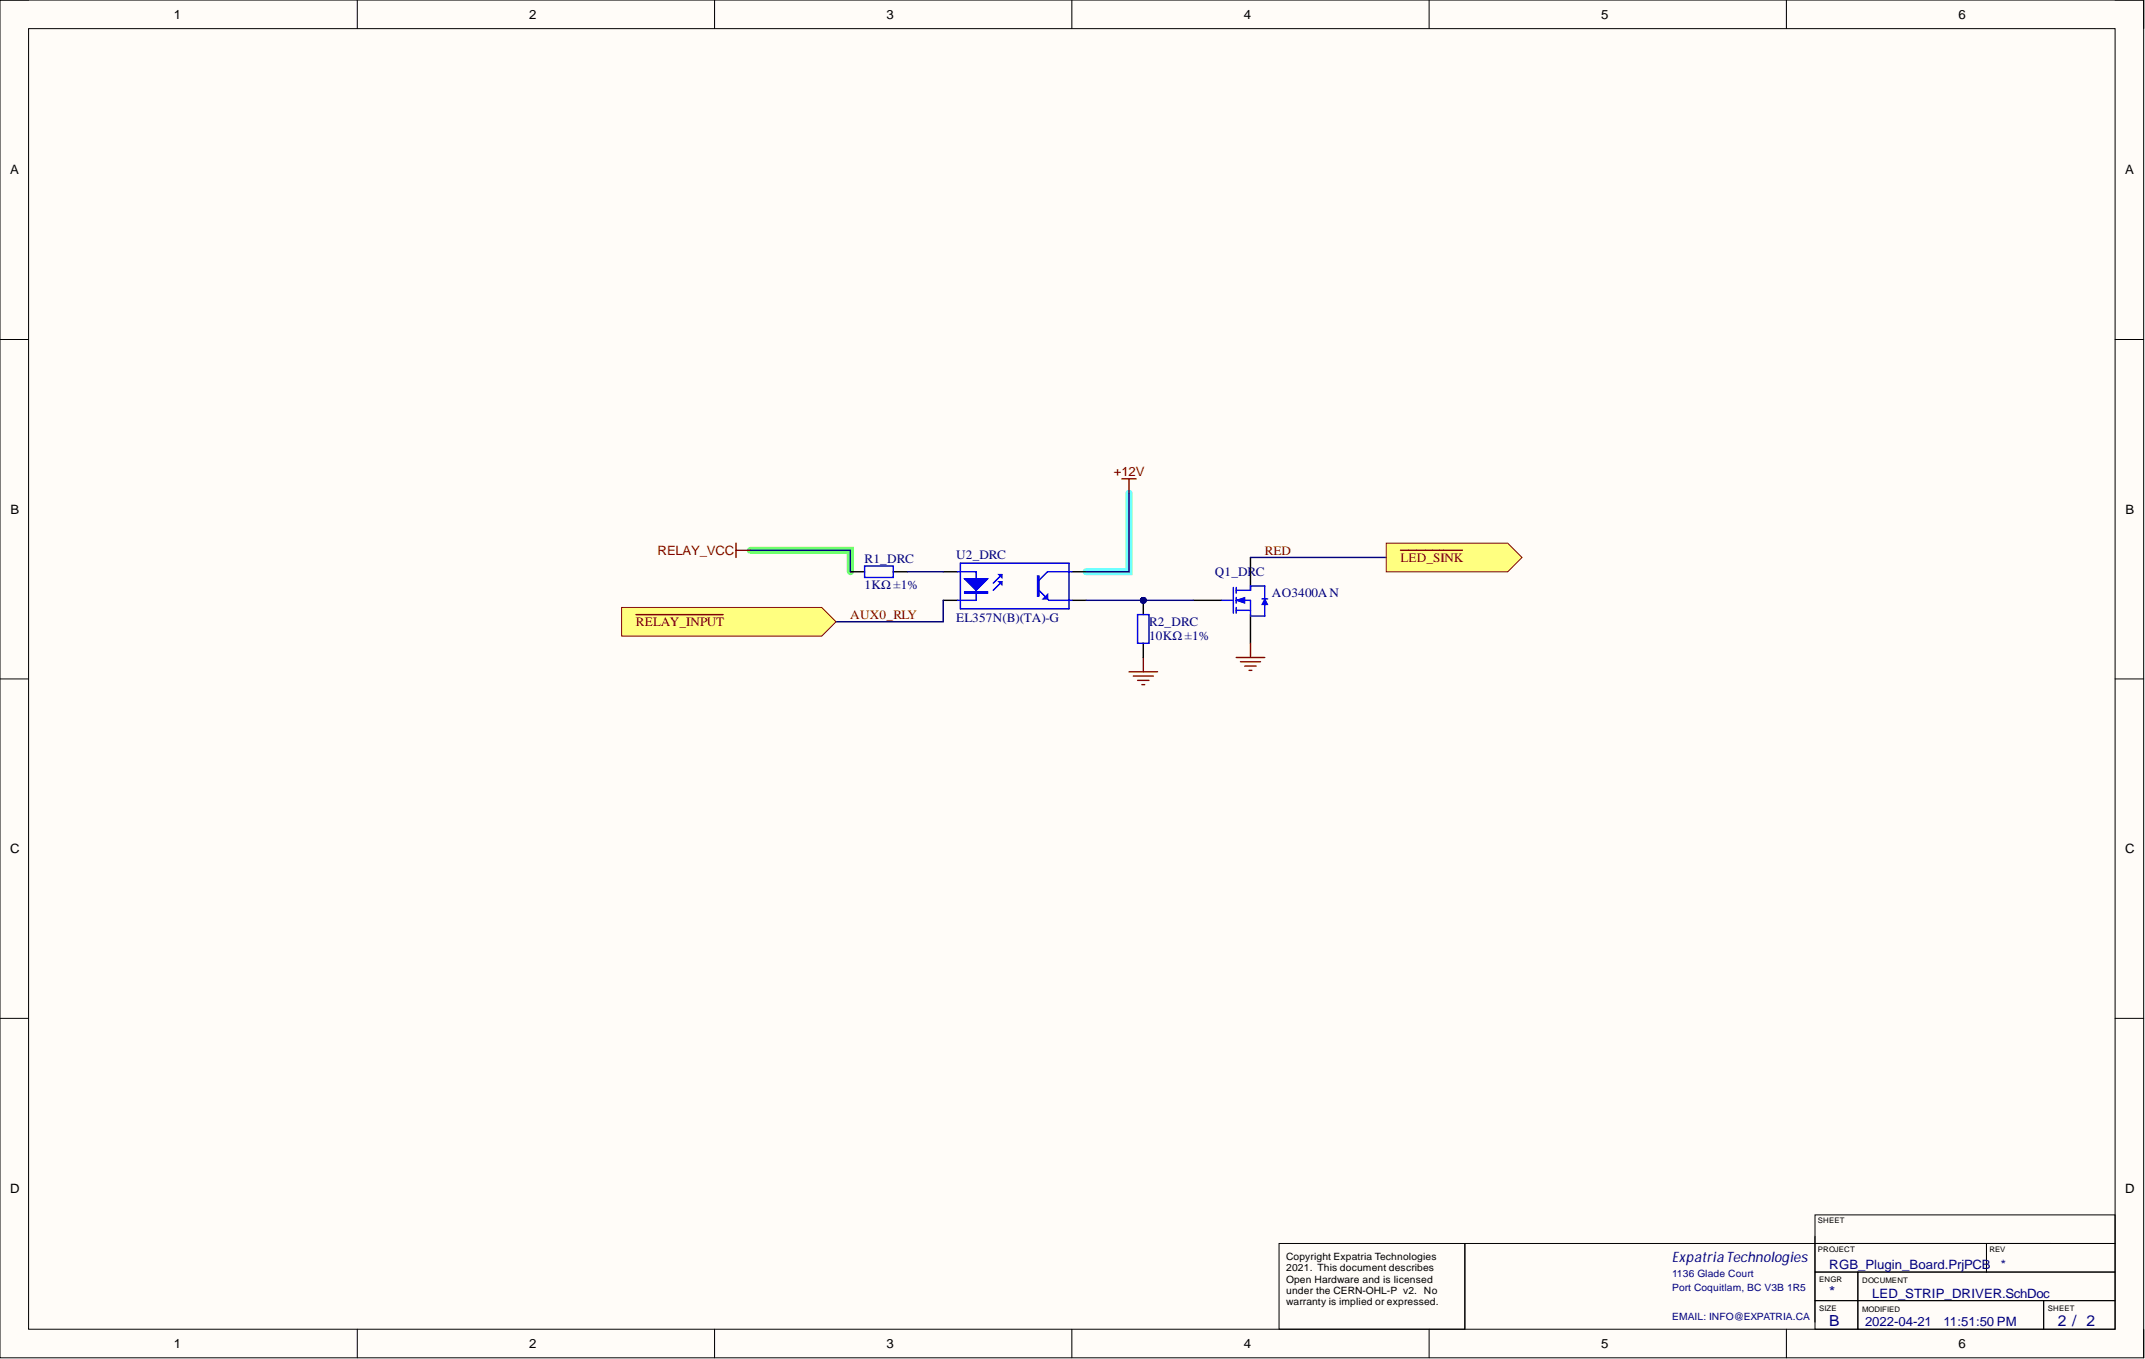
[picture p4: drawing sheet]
<svg xmlns="http://www.w3.org/2000/svg" width="381mm" height="241mm" viewBox="0 0 381 241" stroke-linecap="round" stroke-linejoin="round" font-family="sans-serif">
<path d="M0 0h380.8v241.1h-380.8z" fill-rule="evenodd" fill="#fffcf8"/>
<path d="M0 0h380.8v241.1h-380.8z" fill="none" stroke="#000" stroke-width=".18"/>
<path d="M5.1 5.1h370.6v230.9h-370.6z" fill-rule="evenodd" fill="#fffcf8"/>
<g fill="none" stroke="#000" stroke-width=".18">
<path d="M0 0h5.1M5.1 5.1h370.6v230.9h-370.6zM63.5 0v5.1M126.9 0v5.1M190.4 0v5.1M253.8 0v5.1M317.3 0v5.1M375.7 0h5.1v5.1M0 60.3h5.1M375.7 60.3h5.1M0 120.6h5.1M375.7 120.6h5.1"/>
<path d="M0 180.8h5.1M375.7 180.8h5.1M322.4 215.7h53.3v5.1h-53.3zM322.4 219.5v15.2M63.5 236v5.1M126.9 236v5.1M190.4 236v5.1M227.2 220.8h33v15.2h-33zM253.8 236v5.1M317.3 236v5.1M322.4 230.9h7.6v5.1h-7.6zM322.4 225.9h7.6v5h-7.6z"/>
<path d="M322.4 220.8h30.4v5.1h-30.4zM330 230.9h33v5.1h-33zM330 225.9h45.7v5h-45.7zM352.8 220.8h22.9v5.1h-22.9zM363 230.9h12.7v5.1h-12.7zM364.3 220.8h-104.1v15.2M380.8 236v5.1"/>
</g>
<path d="M200.5 87.6v13.9h-7.6" fill="none" stroke="#6effff" stroke-width="1.3"/>
<path d="M133.3 97.7h17.7v3.8" fill="none" stroke="#6eff6e" stroke-width="1.3"/>
<path d="M222.1 99v5.1M212 106.6h5M222.1 109.1v5.1" fill="none" stroke="#000" stroke-width=".25"/>
<path d="M217 106.6h2.1M219.1 104.3v4.6M219.6 104.8h2.5M219.6 106.6h2.5v2.5M219.6 108.4h2.5M219.6 104.3v1M219.6 106.1v1M219.6 107.9v1" fill="none" stroke="#00f" stroke-width=".25"/>
<path d="M219.6 106.6l1.5-.5v1z" fill="#00f"/>
<path d="M219.6 106.6l1.5-.5v1z" fill="none" stroke="#00f" stroke-width=".18"/>
<path d="M222.1 104.1v.7" fill="none" stroke="#00f" stroke-width=".25"/>
<path d="M224.7 106.3l.5 1.1h-1.1z" fill="#00f"/>
<path d="M224.7 106.3l.5 1.1h-1.1z" fill="none" stroke="#00f" stroke-width=".18"/>
<path d="M170.6 100h19.3v8.1h-19.3zM153.6 100.5h5.1v2h-5.1zM170.1 101.5h3.3v5.1h-3.3M177.9 103.3l-1.5 1.5M177.9 102l-1.5 1.5M184.5 104.8l1.8 1.8h4.1M190.4 101.5h-4.3l-1.6 1.5M222.1 104.1h2.6v2.2M224.1 106.3h1.1M224.7 107.4v2h-2.6" fill="none" stroke="#00f" stroke-width=".25"/>
<path d="M151 101.5h2.6M158.7 101.5h2.5M167.5 101.5h2.6M167.5 106.6h2.6M190.4 101.5h2.5M190.4 106.6h2.5" fill="none" stroke="#000" stroke-width=".25"/>
<path d="M171.3 102.8h4.1l-2 2z" fill="#00f"/>
<path d="M171.3 102.8h4.1l-2 2zM171.3 105.1h4.1v.2h-4.1zM171.3 105.2h4.1" fill="none" stroke="#00f" stroke-width=".25"/>
<path d="M177.4 102h.5v.5z" fill="#00f"/>
<path d="M177.4 102h.5v.5z" fill="none" stroke="#00f" stroke-width=".25"/>
<path d="M177.4 103.3h.5v.5z" fill="#00f"/>
<path d="M177.4 103.3h.5v.5zM184.3 102.3h.2v3.5h-.2zM184.4 102.3v3.5" fill="none" stroke="#00f" stroke-width=".25"/>
<path d="M185.3 106.3l.8-.7v.7z" fill="#00f"/>
<path d="M185.3 106.3l.8-.7v.7z" fill="none" stroke="#00f" stroke-width=".25"/>
<path d="M200.5 119.3h5.1M203.1 116.7v2.6M201.3 120h3.6M202.1 120.8h2M202.8 121.6h.5" fill="none" stroke="#800000" stroke-width=".25"/>
<circle cx="203.1" cy="106.6" r=".51" fill="#000080"/>
<circle cx="203.1" cy="106.6" r=".51" fill="none" stroke="#000080" stroke-width=".18"/>
<path d="M203.1 106.6v2.5" fill="none" stroke="#000" stroke-width=".25"/>
<circle cx="203.1" cy="106.6" r=".51" fill="#000080"/>
<circle cx="203.1" cy="106.6" r=".51" fill="none" stroke="#000080" stroke-width=".18"/>
<path d="M203.1 114.2v2.5" fill="none" stroke="#000" stroke-width=".25"/>
<path d="M202.1 109.1h2v5.1h-2z" fill="none" stroke="#00f" stroke-width=".25"/>
<path d="M130.7 96.4v2.6M130.7 97.7h2.6M199.3 85h2.5M200.5 85v2.6M219.6 116.7h5.1M220.3 117.5h3.6M221.1 118.3h2M221.9 119h.5M222.1 114.2v2.5" fill="none" stroke="#800000" stroke-width=".25"/>
<path d="M192.9 106.6h10.2" fill="none" stroke="#000080" stroke-width=".25"/>
<circle cx="203.1" cy="106.6" r=".51" fill="#000080"/>
<circle cx="203.1" cy="106.6" r=".51" fill="none" stroke="#000080" stroke-width=".18"/>
<path d="M200.5 87.6v13.9h-7.6M161.2 101.5h6.3M203.1 106.6h8.9" fill="none" stroke="#000080" stroke-width=".25"/>
<circle cx="203.1" cy="106.6" r=".51" fill="#000080"/>
<circle cx="203.1" cy="106.6" r=".51" fill="none" stroke="#000080" stroke-width=".18"/>
<path d="M133.3 97.7h17.7v3.8M222.1 99h24.1M167.5 106.6v3.8h-19" fill="none" stroke="#000080" stroke-width=".25"/>
<path d="M110.4 107.9h35.6l2.5 2.5-2.5 2.5h-35.6z" fill-rule="evenodd" fill="#ffff80"/>
<path d="M110.4 107.9h35.6l2.5 2.5-2.5 2.5h-35.6z" fill="none" stroke="#800000" stroke-width=".18"/>
<path d="M113 109.1h15.4" fill="none" stroke="#800000" stroke-width=".25"/>
<path d="M246.2 96.4h21.6l2.5 2.6-2.5 2.5h-21.6z" fill-rule="evenodd" fill="#ffff80"/>
<path d="M246.2 96.4h21.6l2.5 2.6-2.5 2.5h-21.6z" fill="none" stroke="#800000" stroke-width=".18"/>
<path d="M248.8 97.7h10.9" fill="none" stroke="#800000" stroke-width=".25"/>
<g font-size="2.7" fill="#000080">
<text x="324.9" y="230.3">*</text>
<text x="324.9" y="235.4">B</text>
<text x="365.5" y="235.4">2 / 2</text>
</g>
<text font-size="2.6" fill="#000080" x="297" y="224.1">Expatria Technologies</text>
<g font-size="2.3">
<text x="30.9" y="3.3">1</text>
<text x="94" y="3.3">2</text>
<text x="157.5" y="3.3">3</text>
<text x="220.9" y="3.3">4</text>
<text x="284.4" y="3.3">5</text>
<text x="347.9" y="3.3">6</text>
<text x="1.8" y="31">A</text>
<text x="377.5" y="31">A</text>
<text x="1.9" y="91.2">B</text>
<text x="377.6" y="91.2">B</text>
<text x="1.8" y="151.5">C</text>
<text x="377.5" y="151.5">C</text>
<text x="1.8" y="211.7">D</text>
<text x="377.5" y="211.7">D</text>
<text x="30.9" y="239.3">1</text>
<text x="94" y="239.3">2</text>
<text x="157.5" y="239.3">3</text>
<text x="220.9" y="239.3">4</text>
<text x="284.4" y="239.3">5</text>
<text x="347.9" y="239.3">6</text>
</g>
<g font-size="2.3" fill="#800000">
<text x="197.8" y="84.5">+12V</text>
<text x="116.8" y="98.5">RELAY_VCC</text>
<text x="224.7" y="98.5">RED</text>
<text x="248.8" y="99.7">LED_SINK</text>
<text x="113" y="111.2">RELAY_INPUT</text>
<text x="151" y="109.9">AUX0_RLY</text>
</g>
<g font-size="2.3" fill="#000080">
<text x="153.6" y="100">R1_DRC</text>
<text x="169.8" y="99.2">U2_DRC</text>
<text x="153.6" y="104.6">1KΩ ±1%</text>
<text x="215.8" y="102.3">Q1_DRC</text>
<text x="225.9" y="106.1">AO3400A N</text>
<text x="169.8" y="110.4">EL357N(B)(TA)-G</text>
<text x="204.1" y="111.2">R2_DRC</text>
<text x="204.1" y="113.7">10KΩ ±1%</text>
<text x="324.9" y="225.4">RGB_Plugin_Board.PrjPCB</text>
<text x="355.4" y="225.4">*</text>
<text x="332.5" y="230.4">LED_STRIP_DRIVER.SchDoc</text>
<text x="331.3" y="235.5">2022-04-21</text>
<text x="345.2" y="235.5">11:51:50 PM</text>
</g>
<g font-size="1.8">
<text x="228.5" y="223.7">Copyright Expatria Technologies</text>
<text x="228.5" y="225.7">2021. This document describes</text>
<text x="228.5" y="227.7">Open Hardware and is licensed</text>
<text x="228.5" y="229.8">under the CERN-OHL-P v2. No</text>
<text x="228.5" y="231.8">warranty is implied or expressed.</text>
</g>
<g font-size="1.8" fill="#000080">
<text x="297" y="226.7">1136 Glade Court</text>
<text x="297" y="229.2">Port Coquitlam, BC V3B 1R5</text>
<text x="297" y="234.3">EMAIL: INFO@EXPATRIA.CA</text>
</g>
<g font-size="1.4">
<text x="322.9" y="217.2">SHEET</text>
<text x="322.9" y="222.3">PROJECT</text>
<text x="323.1" y="227.6">ENGR</text>
<text x="330.8" y="227.9">DOCUMENT</text>
<text x="353.4" y="222.3">REV</text>
<text x="323.1" y="232.7">SIZE</text>
<text x="330.8" y="233">MODIFIED</text>
<text x="363.8" y="232.7">SHEET</text>
</g>
</svg>
